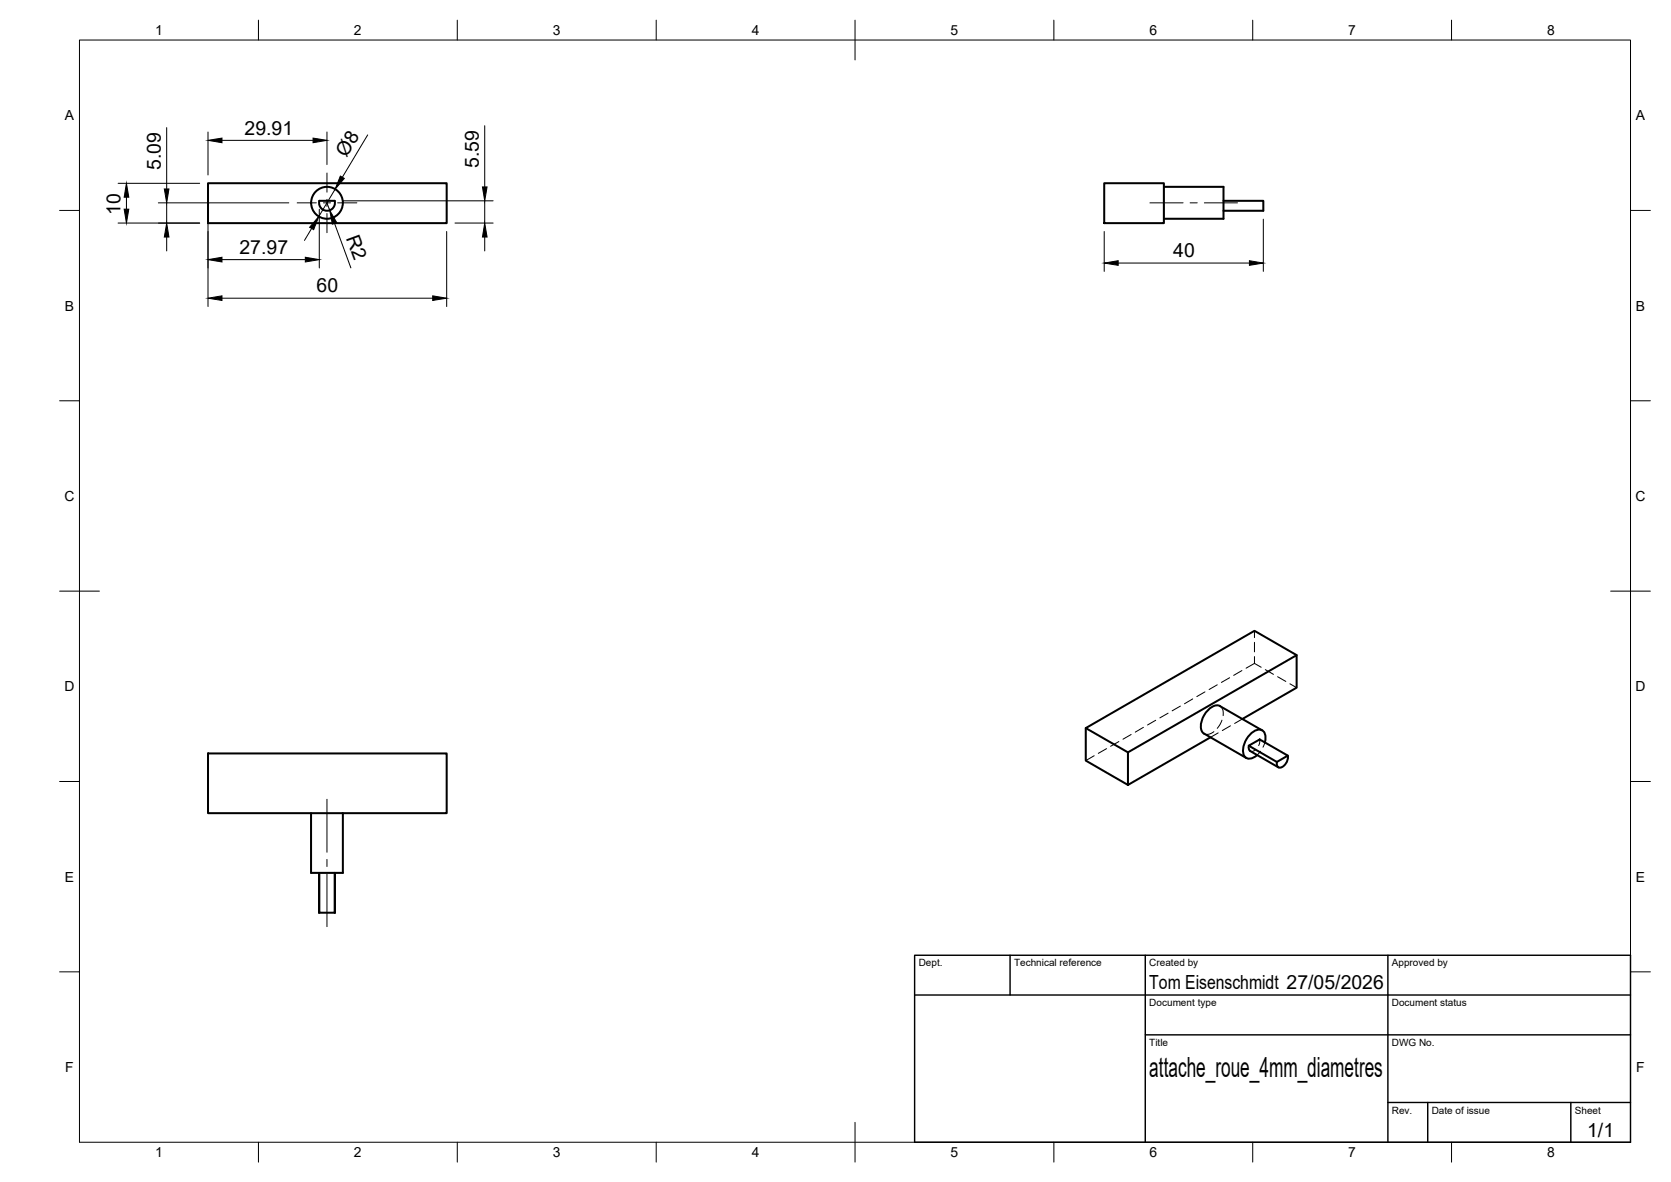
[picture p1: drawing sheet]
<svg xmlns="http://www.w3.org/2000/svg" width="420mm" height="297mm" viewBox="0 0 420 297" stroke-linecap="round" stroke-linejoin="round" font-family="sans-serif">
<!-- layer: Visible -->
<g fill="none" stroke="#000" stroke-width=".51">
<path d="M52.3 46h60v10.1h-60zM80.3 50.5h3.9a2 2 0 0 1-2 2.5 2 2 0 0 1-1.9-2.5zM277.6 46h15.1v10.1h-15.1zM292.7 47h14.9v8h-14.9M307.6 50.5h10v2.5h-10M326 164.6l-10.6-6.1-42.4 24.5 10.6 6.1M52.3 189.3h60v15.1h-60zM273 183v8.1l10.6 6.2M302.8 184.4l10.6 6.1M304.4 185.3l-20.8 12M312.4 180.7l13.6-7.9v-8.2l-42.4 24.5v8.2M314 187.4l2.7-1.6 7.1 4.1-2.7 1.6z"/>
<path d="M314 187.4a1.22 1.22 0 0 0 .4 1.3M314.4 188.8l7 4M317.4 183.5l-10.6-6.1a2.72 2.72 0 0 0-3.1 1.1 5.4 5.4 0 0 0-1.6 5.2l.7 .7M318 186.6a2.37 2.37 0 0 0-1.1-3.2 4.6 4.6 0 0 0-4.1 3.7 2.74 2.74 0 0 0 .8 3.5 2.54 2.54 0 0 0 2.5-.9M323.8 189.9a2.63 2.63 0 0 1-2.2 3 1.04 1.04 0 0 1-.5-1.4M78.2 204.4v15h8v-15M80.2 219.4l.1 10M80.3 219.4v10h3.9v-10M84.2 219.4v10"/>
<circle cx="82.2" cy="51" r="4"/>
</g>
<!-- layer: Hidden -->
<g fill="none" stroke="#000" stroke-width=".25">
<path d="M315.4 158.5v1.7M293.7 179.2l-2.1 1.2M296.8 177.4l-2.1 1.2M299.9 175.6l-2.1 1.3M303 173.9l-2.1 1.2M306.1 172.1l-2.1 1.2M306.7 177.4l.7 .8 .2 1.6M309.2 170.3l-2.1 1.2M312.3 168.5l-2.1 1.2M315.4 166.7l1.7 1M315.4 161.4v2.4M315.4 165v1.7"/>
<path d="M315.4 166.7l-2.1 1.2M318.2 168.3l2 1.2M321.2 170.1l2.1 1.1M324.3 171.8l1.7 1M275.1 189.9l-2.1 1.2M278.2 188.1l-2 1.2M281.3 186.4l-2 1.1M284.4 184.6l-2 1.2M287.5 182.8l-2 1.2M290.6 181l-2.1 1.2M305.2 183.9l-1.4 .6-1-.1M306.3 184.2l-1.9 1.1"/>
<path d="M307.3 181l-1.2 2M309.4 182.4l-2.1 1.2M312.4 180.7l-2 1.1M315.8 188.3l-.8 .5h-.6M316.7 185.8v.9l-.2 .7M316.9 188.8l-.8 .9M318 186.6l-.4 1.2"/>
</g>
<!-- layer: BORDER -->
<g fill="none" stroke="#000" stroke-width=".25">
<path d="M20 10.1h390v276.9h-390zM65 5.1v5M115 5.1v5M165 5.1v5M215 5.1v10M265 5.1v5M315 5.1v5M365 5.1v5M15 52.9h5M410 52.9h5M15 100.7h5M410 100.7h5"/>
<path d="M15 148.6h10M405 148.6h10M15 196.4h5M410 196.4h5M15 244.2h5M410 244.2h5M65 287v5M115 287v5M165 287v5M215 282.1v9.9M265 287v5M315 287v5"/>
<path d="M365 287v5"/>
</g>
<!-- layer: TITLEBLOCK -->
<path d="M230 240.1h180v46.9h-180zM230 250h180M254 240.1v9.9M288 240.1v46.9M349 240.1v46.9M288 260.1h122M349 277.1h61M359 277.1v9.9M395 277.1v9.9" fill="none" stroke="#000" stroke-width=".36"/>
<!-- layer: Smart Centers -->
<path d="M74.7 51h4.8M81.3 51h1.8M82.2 43.5v4.8M82.2 50.1v1.8M82.2 53.7v4.8M84.9 51h4.8M289.1 51h8.4M299.3 51h1.7M302.8 51h8.3M82.2 200.9v13.3M82.2 216v1.7M82.2 219.5v13.4" fill="none" stroke="#000" stroke-width=".25"/>
<!-- layer: FD_Dimensions -->
<g fill="none" stroke="#000" stroke-width=".25">
<path d="M41.9 32.1v15.4M52.3 33.2v10.8M55.8 35.3h22.9M82.2 33.2v8.2M92.5 33.9l-6.4 10.6M121.9 31.6v15.4M29.7 56.1h20.5M29.7 46.1h20.5M31.8 49.6v3M39.8 51h32.8M41.9 51v5.1M41.9 59.6v3.5"/>
<path d="M52.3 48.2v28.8M78.4 57.4l-1.8 3M80.3 52.6v14.7M82.2 51l.7 1.9M84.1 56.1l4.1 11.2M84.3 47.5l-4.1 6.9M86.3 50.5h37.7M112.3 58.2v18.8M114.4 56.1h9.6M121.9 50.5v5.6M121.9 59.6v3.5M277.6 58.2v10"/>
<path d="M317.6 55.1v13.1M55.8 74.9h53M55.8 65.2h21M281.2 66.1h33"/>
</g>
<g fill="#000" stroke="#000" stroke-width=".25">
<path d="M52.3 35.3l3.5-.6v1.2zM78.7 34.7l3.5 .6-3.5 .6zM31.2 52.6h1.2l-.6 3.5zM31.8 46.1l.6 3.5h-1.2zM41.9 56.1l.6 3.5h-1.2zM41.3 47.5h1.2l-.6 3.5zM80.2 54.4l-1.3 3.3-1-.6zM82.9 52.9l1.8 3-1.1 .4zM85.6 44.2l1 .6-2.3 2.7zM121.9 56.1l.6 3.5h-1.2zM121.3 47h1.2l-.6 3.5zM52.3 74.9l3.5-.6v1.2z"/>
<path d="M52.3 65.2l3.5-.5v1.1zM76.8 64.7l3.5 .5-3.5 .6zM108.8 74.3l3.5 .6-3.5 .6zM277.6 66.1l3.6-.6v1.2zM314.2 65.5l3.4 .6-3.4 .6z"/>
</g>
<text font-size="7" x="289" y="270.6">attache_roue_4mm_diametres</text>
<g font-size="4.9">
<text x="61.5" y="33.8">29.91</text>
<text x="87.2" y="39.7" transform="rotate(-59 87.2 39.7)">Ø8</text>
<text x="40.4" y="42.8" transform="rotate(-90 40.4 42.8)">5.09</text>
<text x="120.4" y="42.3" transform="rotate(-90 120.4 42.3)">5.59</text>
<text x="30.3" y="53.9" transform="rotate(-90 30.3 53.9)">10</text>
<text x="87" y="59.9" transform="rotate(70 87 59.9)">R2</text>
<text x="60.2" y="63.8">27.97</text>
<text x="295" y="64.7">40</text>
<text x="79.6" y="73.5">60</text>
<text x="289" y="248.5">Tom Eisenschmidt 27/05/2026</text>
<text x="399.1" y="285.7">1/1</text>
</g>
<g font-size="3.5">
<text x="39" y="8.8">1</text>
<text x="89" y="8.8">2</text>
<text x="139" y="8.8">3</text>
<text x="189" y="8.8">4</text>
<text x="239" y="8.8">5</text>
<text x="289" y="8.8">6</text>
<text x="339" y="8.8">7</text>
<text x="389" y="8.8">8</text>
<text x="16.3" y="30.2">A</text>
<text x="411.3" y="30.2">A</text>
<text x="16.3" y="78">B</text>
<text x="411.3" y="78">B</text>
<text x="16.2" y="125.9">C</text>
<text x="411.2" y="125.9">C</text>
<text x="16.2" y="173.7">D</text>
<text x="411.2" y="173.7">D</text>
<text x="16.3" y="221.6">E</text>
<text x="411.3" y="221.6">E</text>
<text x="16.4" y="269.4">F</text>
<text x="411.4" y="269.4">F</text>
<text x="39" y="290.8">1</text>
<text x="89" y="290.8">2</text>
<text x="139" y="290.8">3</text>
<text x="189" y="290.8">4</text>
<text x="239" y="290.8">5</text>
<text x="289" y="290.8">6</text>
<text x="339" y="290.8">7</text>
<text x="389" y="290.8">8</text>
</g>
<g font-size="2.5">
<text x="231" y="242.9">Dept.</text>
<text x="255" y="242.9">Technical reference</text>
<text x="289" y="242.9">Created by</text>
<text x="350" y="242.9">Approved by</text>
<text x="289" y="252.8">Document type</text>
<text x="350" y="252.8">Document status</text>
<text x="289" y="262.9">Title</text>
<text x="350" y="262.9">DWG No.</text>
<text x="350" y="279.9">Rev.</text>
<text x="360" y="279.9">Date of issue</text>
<text x="396" y="279.9">Sheet</text>
</g>
</svg>
